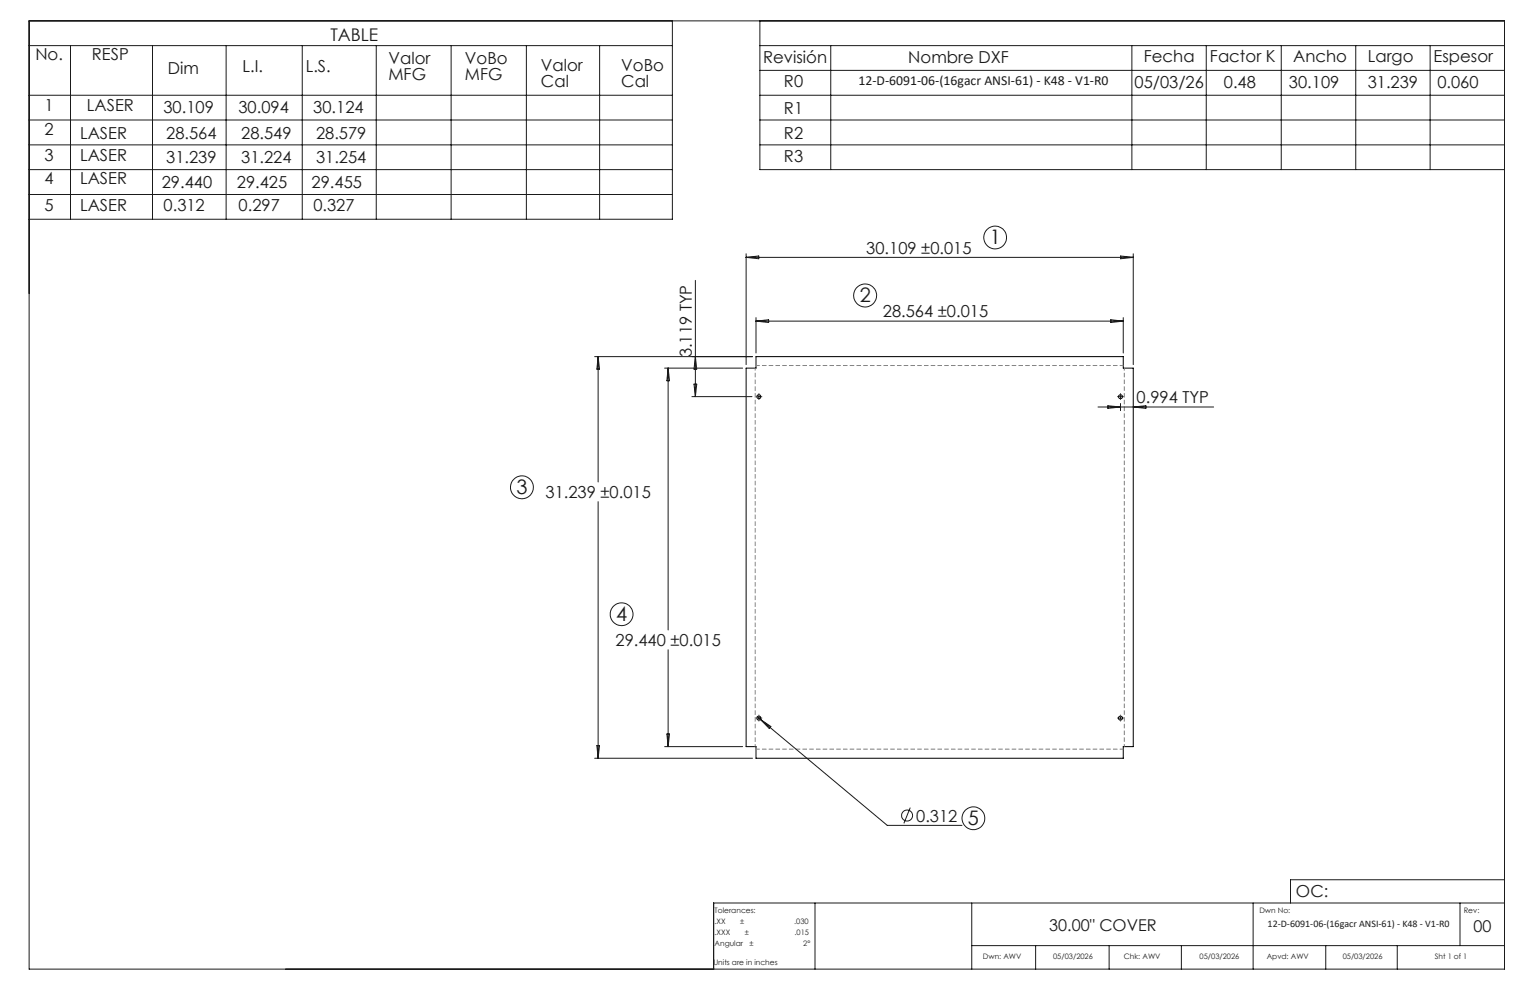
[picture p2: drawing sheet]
<svg xmlns="http://www.w3.org/2000/svg" width="432mm" height="279mm" viewBox="0 0 432 279" stroke-linecap="round" stroke-linejoin="round" font-family="sans-serif">
<g fill="none" stroke="#000" stroke-width=".28">
<path d="M213.4 100.6h103.6v3.3h2.8v106.8h-2.8v3.3h-103.6v-3.3h-2.8v-106.8h2.8z"/>
<circle cx="214.2" cy="112" r=".56"/>
<circle cx="316.2" cy="112" r=".56"/>
<circle cx="214.2" cy="202.7" r=".57"/>
<circle cx="316.2" cy="202.7" r=".57"/>
</g>
<g fill="none" stroke="#191924" stroke-width=".28">
<path d="M8.2 5.9h416.4v267.6h-416.4zM8.2 12.9h181.6M19.9 12.9v49M43 12.9v49M63.8 12.9v49M85.3 12.9v49M106.2 12.9v49M127.3 12.9v49M148.6 12.9v49M169.2 12.9v49M189.8 5.9v56h-181.6M214.5 12.9h210.1"/>
<path d="M214.5 5.9v42h210.1M214.5 19.9h210.1M234.5 12.9v35M319.4 12.9v35M340.4 12.9v35M361.6 12.9v35M382.6 12.9v35M403.6 12.9v35M8.2 26.9h181.6M8.2 33.9h181.6M214.5 26.9h210.1M214.5 33.9h210.1"/>
<path d="M8.2 40.9h181.6M8.2 47.9h181.6M8.2 54.9h181.6M214.5 40.9h210.1M196.3 79.1v32.8M210.6 71.6v31.3M210.6 72.6h109.2M210.6 72.6l3.5-.4v.8zM316.3 72.2l3.5 .4-3.5 .4zM319.8 71.6v31.3M213.4 89.6v10M213.4 90.6h103.6"/>
<path d="M213.4 90.6l3.5-.4v.8zM313.5 90.2l3.5 .4-3.5 .4zM317 89.6v10M167.8 100.6h44.6M168.8 100.6v35.4M168.8 100.6l.4 3.6h-.7zM187.6 103.9h22M188.6 103.9v73.9M188.6 103.9l.3 3.6h-.7zM195.3 111.9h16.9M195.9 108.4h.7l-.3 3.5zM196.3 100.6l.3 3.6h-.7z"/>
<path d="M213.8 111.9h.7M214.2 111.6v.7M309.9 114.9h32.6M312.7 114.5l3.5 .4-3.5 .4zM315.9 111.9h.7M316.2 111.6v.7M316.2 113.9v2M319.8 114.9l3.6-.4v.8zM168.8 141.6v72.4M188.6 183.4v27.3M167.8 214h44.6M168.5 210.4h.7l-.4 3.6z"/>
<path d="M187.6 210.7h22M188.2 207.2h.7l-.3 3.5zM213.7 202.3l.9 .7M213.8 202.7h.7M214.2 202.3v.7M214.6 203l35.8 29.9h21.1M214.6 203l3 2-.5 .6zM315.9 202.7h.7M316.2 202.3v.7M256.9 227.9l-1.8 4.5M230 254.8v18.7M274.2 254.8v18.7"/>
<path d="M353.7 254.8v18.7M412 254.8v12.1M424.6 254.8h-223.2v18.7M424.6 248.3h-60.4v6.5M274.2 266.9h150.4M292.3 266.9v6.6M313 266.9v6.6M333.4 266.9v6.6M374.2 266.9v6.6M394.3 266.9v6.6"/>
<circle cx="280.8" cy="67" r="3.2"/>
<circle cx="244.2" cy="83.4" r="3.2"/>
<circle cx="147.3" cy="137.5" r="3.2"/>
<circle cx="175.4" cy="173.3" r="3.2"/>
<circle cx="256" cy="230.2" r="1.56"/>
<circle cx="274.7" cy="230.9" r="3.2"/>
</g>
<g fill="none" stroke="#191924" stroke-width=".28" stroke-dasharray="15.2 1.3 1.3 1.3" stroke-linecap="butt">
<path d="M213.5 111.9h-.2M214.2 111.2v-.2M214.2 112.6v.3M214.9 111.9h.2M315.5 111.9h-.2M316.2 111.2v-.2M316.2 112.6v.3M316.9 111.9h.3M213.5 202.6h-.2M214.2 201.9v-.2M214.2 203.4v.2M214.9 202.6h.2"/>
<path d="M315.5 202.6h-.2M316.2 201.9v-.2M316.2 203.4v.2M316.9 202.6h.3"/>
</g>
<path d="M213.1 103.9v106.8M317.3 210.7v-106.8" fill="none" stroke="#808080" stroke-width=".28" stroke-dasharray="1.3 .6" stroke-dashoffset=".6" stroke-linecap="butt"/>
<path d="M317 103.2h-103.6M213.4 211.4h103.6" fill="none" stroke="#808080" stroke-width=".28" stroke-dasharray="1.3 .6" stroke-dashoffset=".2" stroke-linecap="butt"/>
<g font-size="5.6" fill="#191924">
<text x="279.3" y="69">1</text>
<text x="242.7" y="85.4">2</text>
<text x="145.8" y="139.5">3</text>
<text x="173.9" y="175.3">4</text>
<text x="273.2" y="232.9">5</text>
</g>
<text font-size="4.9" fill="#191924" x="93.3" y="11.4">TABLE</text>
<g font-size="4.7" fill="#191924">
<text x="10" y="17">No.</text>
<text x="26" y="17">RESP</text>
<text x="215.4" y="17.6">Revisión</text>
<text x="256.3" y="17.6">Nombre DXF</text>
<text x="322.8" y="17.5">Fecha</text>
<text x="341.5" y="17.5">Factor K</text>
<text x="365" y="17.5">Ancho</text>
<text x="386" y="17.5">Largo</text>
<text x="404.6" y="17.5">Espesor</text>
<text x="47.4" y="20.9">Dim</text>
<text x="68.4" y="20.4">L.I.</text>
<text x="86.3" y="20.4">L.S.</text>
<text x="109.6" y="18.1">Valor</text>
<text x="109.6" y="22.6">MFG</text>
<text x="131.2" y="18.1">VoBo</text>
<text x="131.2" y="22.6">MFG</text>
<text x="152.7" y="20">Valor</text>
<text x="175.3" y="20">VoBo</text>
<text x="152.7" y="24.5">Cal</text>
<text x="175.3" y="24.5">Cal</text>
<text x="221.3" y="24.6">R0</text>
<text x="320.2" y="24.7">05/03/26</text>
<text x="345.4" y="24.7">0.48</text>
<text x="363.8" y="24.7">30.109</text>
<text x="386" y="24.7">31.239</text>
<text x="405.7" y="24.7">0.060</text>
<text x="12.6" y="31.3">1</text>
<text x="24.5" y="31.3">LASER</text>
<text x="46.1" y="32">30.109</text>
<text x="67.3" y="32">30.094</text>
<text x="88.4" y="32">30.124</text>
<text x="221.3" y="32.1">R1</text>
<text x="12.6" y="38">2</text>
<text x="22.6" y="39.2">LASER</text>
<text x="46.9" y="39.2">28.564</text>
<text x="68.1" y="39.2">28.549</text>
<text x="89.2" y="39.2">28.579</text>
<text x="221.3" y="39.1">R2</text>
<text x="12.6" y="45.4">3</text>
<text x="22.6" y="45.4">LASER</text>
<text x="46.9" y="46.1">31.239</text>
<text x="68.1" y="46.1">31.224</text>
<text x="89.2" y="46.1">31.254</text>
<text x="221.3" y="45.8">R3</text>
<text x="12.6" y="51.9">4</text>
<text x="22.6" y="51.9">LASER</text>
<text x="45.7" y="53.2">29.440</text>
<text x="66.8" y="53.2">29.425</text>
<text x="88" y="53.2">29.455</text>
<text x="12.6" y="59.5">5</text>
<text x="22.6" y="59.5">LASER</text>
<text x="46.2" y="59.6">0.312</text>
<text x="67.3" y="59.6">0.297</text>
<text x="88.5" y="59.6">0.327</text>
<text x="244.5" y="71.6">30.109 ±0.015</text>
<text x="249.2" y="89.6">28.564 ±0.015</text>
<text x="195.3" y="100.8" transform="rotate(-90 195.3 100.8)">3.119 TYP</text>
<text x="320.8" y="113.8">0.994 TYP</text>
<text x="154" y="140.5">31.239 ±0.015</text>
<text x="173.7" y="182.3">29.440 ±0.015</text>
<text x="258.6" y="231.9">0.312</text>
<text x="365.8" y="253.1">OC:</text>
</g>
<g font-size="4.6" fill="#191924">
<text x="296.1" y="262.7">30.00&quot; COVER</text>
<text x="415.9" y="263">00</text>
</g>
<text font-size="3.9" fill="#191924" x="242.3" y="24">12-D-6091-06-(16gacr ANSI-61) - K48 - V1-R0</text>
<text font-size="2.8" fill="#191924" x="357.8" y="261.5">12-D-6091-06-(16gacr ANSI-61) - K48 - V1-R0</text>
<g font-size="2.1" fill="#191924">
<text x="201.7" y="257.6">Tolerances:</text>
<text x="355.4" y="257.8">Dwn No:</text>
<text x="413.1" y="257.8">Rev:</text>
<text x="201.7" y="260.7">.XX</text>
<text x="201.7" y="263.9">.XXX</text>
<text x="208.9" y="260.7">±</text>
<text x="210.2" y="263.9">±</text>
<text x="224.1" y="260.7">.030</text>
<text x="224.3" y="263.9">.015</text>
<text x="201.7" y="267">Angular</text>
<text x="211.5" y="267">±</text>
<text x="226.7" y="267">2°</text>
<text x="201.3" y="272.3">Units are in inches</text>
<text x="277.4" y="270.7">Dwn: AWV</text>
<text x="297.2" y="270.7">05/03/2026</text>
<text x="317.2" y="270.7">Chk: AWV</text>
<text x="338.6" y="270.7">05/03/2026</text>
<text x="357.5" y="270.7">Apvd: AWV</text>
<text x="378.9" y="270.7">05/03/2026</text>
<text x="404.9" y="270.7">Sht 1 of 1</text>
</g>
</svg>
